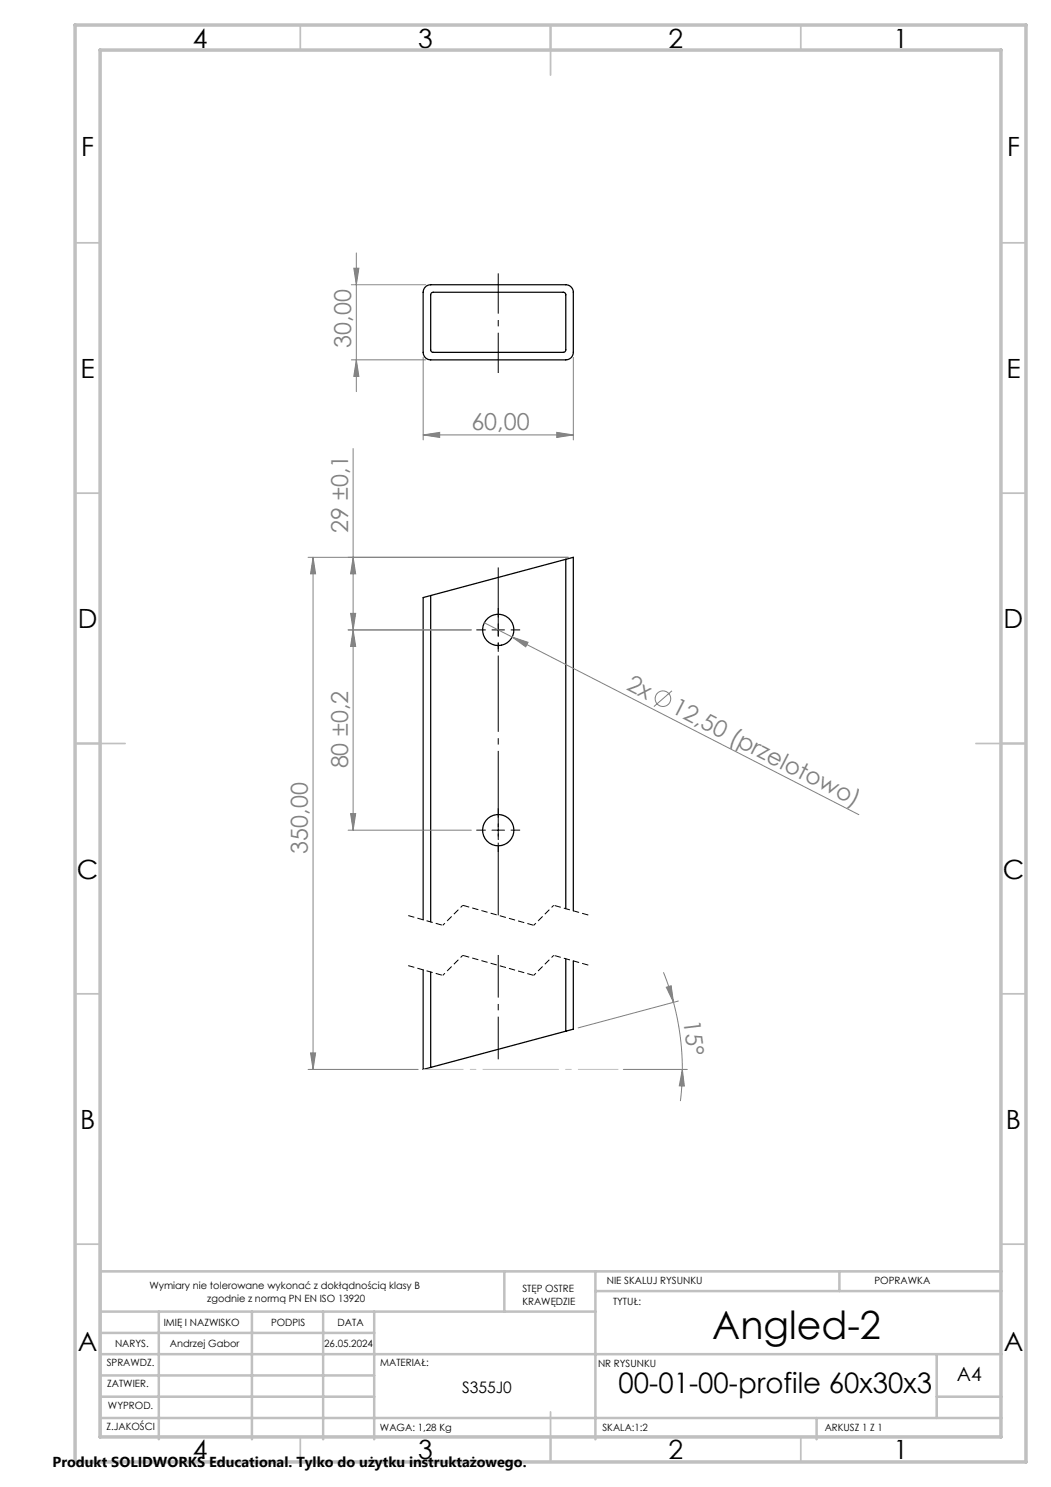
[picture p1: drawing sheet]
<svg xmlns="http://www.w3.org/2000/svg" width="210mm" height="297mm" viewBox="0 0 210 297" stroke-linecap="round" stroke-linejoin="round" font-family="sans-serif">
<g fill="none" stroke="#000" stroke-width=".25">
<path d="M85 57.3l.5-.3 .6-.1h27a1.5 1.5 0 0 1 1.5 1.5v12a1.5 1.5 0 0 1-1.5 1.5h-27a1.5 1.5 0 0 1-1.5-1.5v-12l.1-.6zM86.2 58.6l.4-.2h26.1l.4 .5-.1 11.1-.4 .4-26.2-.1-.3-.4v-11zM86.1 118.9l-1.5 .5v64.3M86.1 118.9v65.2M113.1 111.7l1.5-.4v70.6M113.1 111.7v69.8M113.1 111.7l-27 7.2M84.6 193.7v19.9l1.5-.4M86.1 194.1v19.1M113.1 191.5v14.5M114.6 191.9v13.7l-1.5 .4M113.1 206l-27 7.2"/>
<circle cx="99.6" cy="125.8" r="3.1"/>
<circle cx="99.6" cy="165.8" r="3.1"/>
</g>
<g fill="none" stroke="#808080" stroke-width=".2">
<path d="M70.2 56.9h14.9M70.7 53.6h1l-.5 3.3zM71.2 50.5v27.7M70.2 71.9h14.9M71.2 71.9l.5 3.3h-1zM84.6 71.4v16.5M114.6 71.4v16.5M70.6 89.6v76.2M84.6 86.9l3.3-.5v1zM84.6 86.9h30M111.3 86.4l3.3 .5-3.3 .5zM61.6 111.3h52"/>
<path d="M62.6 111.3v102.3M62.6 111.3l.5 3.3h-1.1zM70.6 111.3l.5 3.3h-1zM70.1 122.5h1l-.5 3.3zM70.6 125.8l.5 3.3h-1zM94.2 125.8h-24.6M96.8 124.4l5.5 2.8M102.3 127.2l3.2 1.1-.5 .9zM102.3 127.2l69.3 35.5M134.3 138l-3.6 3.1M69.6 165.8h24.6M70.1 162.5h1l-.5 3.3z"/>
<path d="M132.6 194.2l2 6M133.1 197.2l1-.3 .5 3.3zM135.5 199.9l-20 5.4M61.6 213.6h22M62 210.3h1.1l-.5 3.3zM124.5 213.6h12.8M134.6 200.2a51.8 51.8 0 0 1 1.7 13.4M136.3 213.6l.4 3.3h-1zM136.3 213.6l-.3 6.3"/>
<circle cx="132.5" cy="139.5" r="1.56"/>
</g>
<path d="M97.1 125.8h-1.9M99.6 123.3v-1.9M99.6 128.3v1.9M102.1 125.8h1.8M97.1 165.8h-1.9M99.6 163.3v-1.9M99.6 168.3v1.9M102.1 165.8h1.8" fill="none" stroke="#000" stroke-width=".2" stroke-dasharray="15.2 1.3 1.3 1.3" stroke-linecap="butt"/>
<path d="M99.6 190.7v20.9" fill="none" stroke="#000" stroke-width=".2" stroke-dasharray="15.2 1.3 1.3 1.3" stroke-dashoffset="6.7" stroke-linecap="butt"/>
<path d="M99.6 113.3v69.5" fill="none" stroke="#000" stroke-width=".2" stroke-dasharray="15.2 1.3 1.3 1.3" stroke-dashoffset="1.5" stroke-linecap="butt"/>
<path d="M99.6 54.6v19.9" fill="none" stroke="#000" stroke-width=".2" stroke-dasharray="15.2 1.3 1.3 1.3" stroke-dashoffset="7.2" stroke-linecap="butt"/>
<path d="M88.5 194.8l-7.1-2M88.5 184.8l-7.1-2M117.7 192.8l-7.1-2M117.7 182.8l-7.1-2" fill="none" stroke="#000" stroke-width=".2" stroke-dasharray="1.3 .6" stroke-dashoffset="-.2" stroke-linecap="butt"/>
<path d="M92.5 190.8l-4 4M92.5 180.8l-4 4M110.6 190.8l-4 4M110.6 180.8l-4 4" fill="none" stroke="#000" stroke-width=".2" stroke-dasharray="1.3 .6" stroke-dashoffset=".7" stroke-linecap="butt"/>
<path d="M106.6 194.8l-14.1-4M106.6 184.8l-14.1-4" fill="none" stroke="#000" stroke-width=".2" stroke-dasharray="1.3 .6" stroke-dashoffset="-.1" stroke-linecap="butt"/>
<path d="M84.6 213.6h38.9" fill="none" stroke="#c0c0c0" stroke-width=".2" stroke-dasharray="15.2 1.3 1.3 1.3" stroke-dashoffset="7.2" stroke-linecap="butt"/>
<path d="M98.3 125.8h2.5M99.6 124.6v2.5M98.3 165.8h2.5M99.6 164.6v2.5" fill="none" stroke="#000" stroke-width=".2"/>
<path d="M20.2 253.9h180" fill="none" stroke="#c0c0c0" stroke-width=".2"/>
<g fill="none" stroke="#c0c0c0" stroke-width=".35">
<path d="M60 5v5M110 5v10M160 5v5M15 48.5h5M200 48.5h5M15 98.5h5M200 98.5h5M15 148.5h10M195 148.5h10M15 198.5h5M200 198.5h5M15 248.5h5"/>
<path d="M200 248.5h5M60 287v5M110 282v10M160 287v5"/>
</g>
<g fill="none" stroke="#c0c0c0" stroke-width=".5">
<path d="M20 231.8v55.2M20.2 253.9h180M100.8 253.9v8.1M119 253.9v33.6M119 257.9h81.2M167.7 253.9v4M20.2 266.2h54.6M20.2 262h98.8M20.2 279h54.6M20.2 274.7h54.6M20.2 270.5h180M31.7 262v25.5"/>
<path d="M50.3 262v25.5M64.6 262v25.5M74.8 262v25.5M187.2 279h13M187.2 270.5v12.7M20.2 283.2h180M163.2 283.2v4.3"/>
</g>
<path d="M15 5h190v287h-190zM20 10h180v277h-180z" fill="none" stroke="#c0c0c0" stroke-width=".7"/>
<g fill="#808080">
<path d="M102.3 127.2l3.2 1.1-.5 .9z"/>
<path d="M136.3 213.6l.4 3.3h-1zM133.1 197.2l1-.3 .5 3.3z"/>
<path d="M84.6 86.9l3.3-.5v1zM111.3 86.4l3.3 .5-3.3 .5z"/>
<path d="M70.1 122.5h1l-.5 3.3zM70.6 111.3l.5 3.3h-1z"/>
<path d="M62.6 111.3l.5 3.3h-1.1zM62 210.3h1.1l-.5 3.3zM70.6 125.8l.5 3.3h-1zM70.1 162.5h1l-.5 3.3z"/>
<path d="M70.7 53.6h1l-.5 3.3zM71.2 71.9l.5 3.3h-1z"/>
</g>
<text font-size="7.8" x="142.3" y="267.4">Angled-2</text>
<text font-size="5.6" x="123.6" y="278.2">00-01-00-profile 60x30x3</text>
<g font-size="5.3">
<text x="38.5" y="9.5">4</text>
<text x="83.5" y="9.5">3</text>
<text x="133.6" y="9.5">2</text>
<text x="178.6" y="9.5">1</text>
<text x="16.2" y="31.2">F</text>
<text x="201.2" y="31.2">F</text>
<text x="16.1" y="75.5">E</text>
<text x="201.1" y="75.5">E</text>
<text x="15.5" y="125.5">D</text>
<text x="200.5" y="125.5">D</text>
<text x="15.4" y="175.5">C</text>
<text x="200.4" y="175.5">C</text>
<text x="16" y="225.5">B</text>
<text x="201" y="225.5">B</text>
<text x="15.5" y="269.7">A</text>
<text x="200.5" y="269.7">A</text>
<text x="38.5" y="291.5">4</text>
<text x="83.5" y="291.5">3</text>
<text x="133.6" y="291.5">2</text>
<text x="178.6" y="291.5">1</text>
</g>
<g font-size="4.7" fill="#808080">
<text x="70.2" y="69.4" transform="rotate(-90 70.2 69.4)">30,00</text>
<text x="94.2" y="85.9">60,00</text>
<text x="69.5" y="106.4" transform="rotate(-90 69.5 106.4)">29 ±0,1</text>
<text x="125" y="137.6" transform="rotate(27 125 137.6)">2x</text>
<text x="134" y="142.2" transform="rotate(27 134 142.2)">12,50 (przelotowo)</text>
<text x="69.5" y="153.5" transform="rotate(-90 69.5 153.5)">80 ±0,2</text>
<text x="61.5" y="170.5" transform="rotate(-90 61.5 170.5)">350,00</text>
<text x="136.6" y="203.9" transform="rotate(83 136.6 203.9)">15°</text>
</g>
<text font-size="3.9" x="191.2" y="275.8">A4</text>
<text font-size="3.2" x="92.3" y="278.2">S355J0</text>
<text font-size="2.9" x="10.5" y="292.9">Produkt SOLIDWORKS Educational. Tylko do użytku instruktażowego.</text>
<g font-size="2">
<text x="29.9" y="257.5">Wymiary nie tolerowane wykonać z dokłądnością klasy B</text>
<text x="121.2" y="256.4">NIE SKALUJ RYSUNKU</text>
<text x="174.7" y="256.4">POPRAWKA</text>
<text x="41.4" y="260">zgodnie z normą PN EN ISO 13920</text>
<text x="104.4" y="258.1">STĘP OSTRE</text>
<text x="104.4" y="260.6">KRAWĘDZIE</text>
<text x="122.5" y="260.6">TYTUŁ:</text>
<text x="23" y="269.1">NARYS.</text>
<text x="32.7" y="264.7">IMIĘ I NAZWISKO</text>
<text x="33.9" y="269">Andrzej Gabor</text>
<text x="54.1" y="264.9">PODPIS</text>
<text x="64.8" y="269">26.05.2024</text>
<text x="67.4" y="264.9">DATA</text>
<text x="21.3" y="272.9">SPRAWDZ.</text>
<text x="75.9" y="272.8">MATERIAŁ:</text>
<text x="119.5" y="273">NR RYSUNKU</text>
<text x="21.4" y="277">ZATWIER.</text>
<text x="21.6" y="281.3">WYPROD.</text>
<text x="21.3" y="285.7">Z.JAKOŚCI</text>
<text x="75.9" y="285.9">WAGA: 1,28 Kg</text>
<text x="120.4" y="285.9">SKALA:1:2</text>
<text x="164.8" y="285.9">ARKUSZ 1 Z 1</text>
</g>
</svg>
